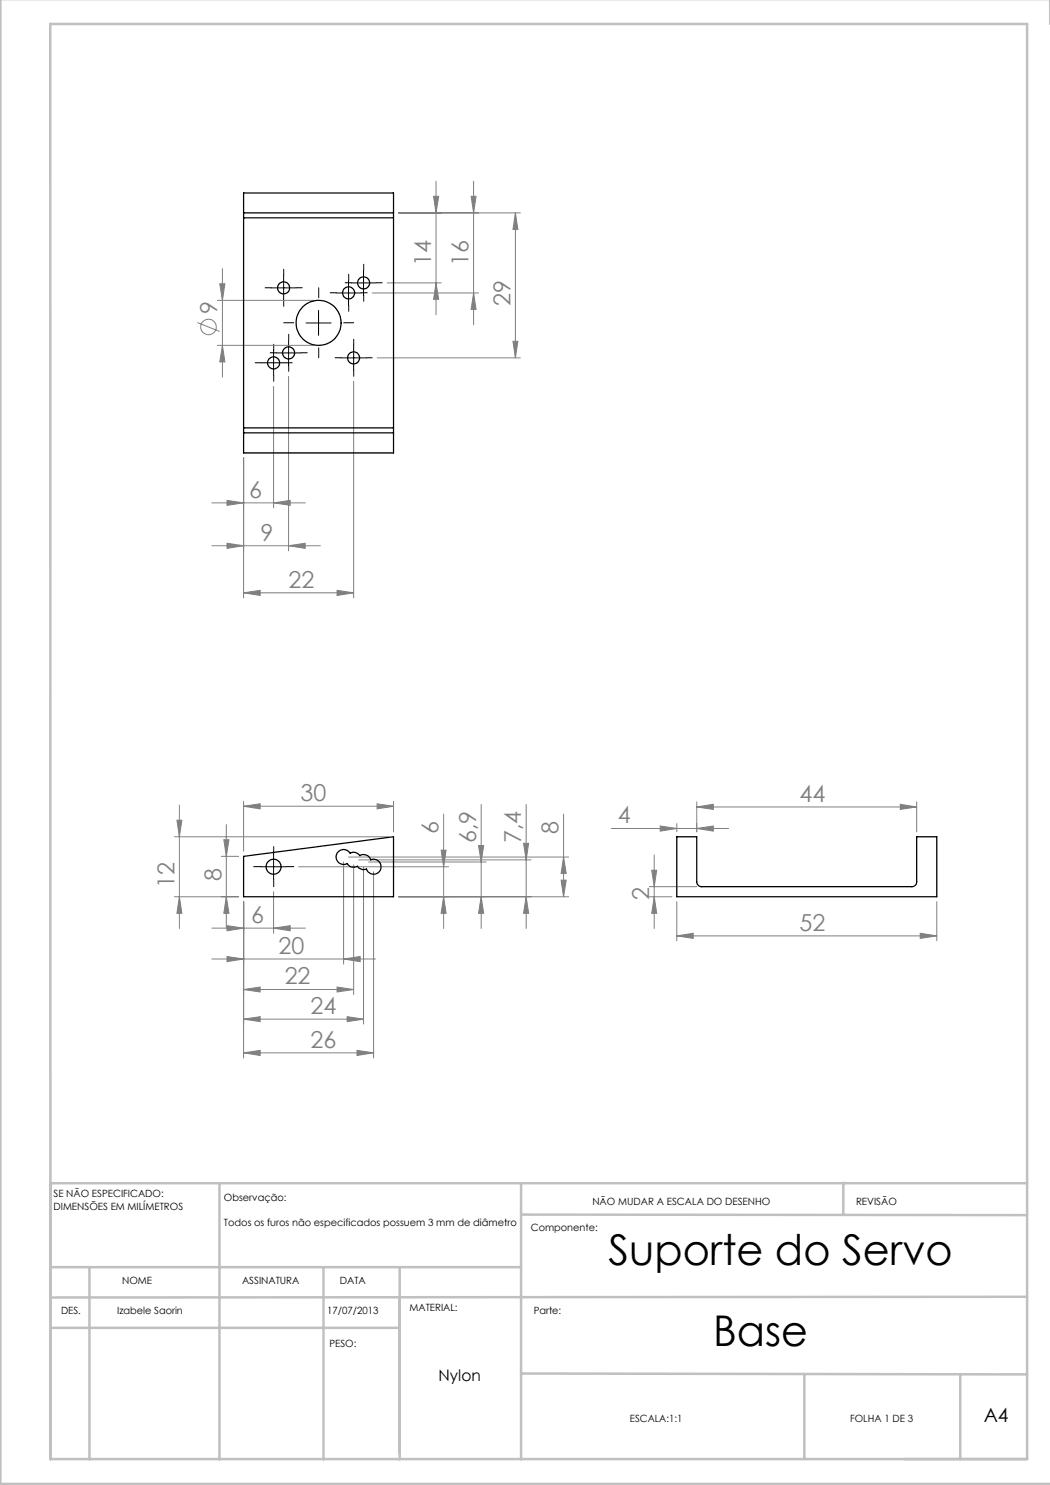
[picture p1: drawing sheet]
<svg xmlns="http://www.w3.org/2000/svg" width="210mm" height="297mm" viewBox="0 0 210 297" stroke-linecap="round" stroke-linejoin="round" font-family="sans-serif">
<g fill="none" stroke="#808080" stroke-width=".2">
<path d="M86.7 39.3h1l-.5 3.3zM87.2 36.2v26.7M94.2 39.3h1l-.5 3.3zM94.7 36.2v28.7M44 56.8h1l-.5 3.3zM44.5 53.7v21.7M74.4 58.6h21.3M77.4 56.6h10.8M79.7 42.6h24.4M87.2 56.6l.5 3.3h-1zM94.7 58.6l.5 3.3h-1zM103.1 42.6l.5 3.3h-1z"/>
<path d="M103.1 42.6v29M39.5 64.5l4.4 1.8M43.5 60.1h19.2M43.5 69.1h19.2M44.5 69.1l.5 3.3h-1zM54.7 77.3v24.3M57.7 75.3v34.9M70.7 76.3v43.3M75.4 71.6h28.7M102.6 68.3h1l-.5 3.3zM48.7 91.6v28M42.4 100.6h18.7"/>
<path d="M42.4 109.1h21.7M45.4 100.1l3.3 .5-3.3 .5zM45.4 108.7l3.3 .4-3.3 .6zM48.7 118.6l3.3-.5v1zM48.7 118.6h22M54.7 100.6l3.3-.5v1zM57.7 109.1l3.3-.4v1zM67.4 118.1l3.3 .5-3.3 .5zM34.9 179.3h12.8M34.9 167.4h42.8M35.4 164h1l-.5 3.4zM35.9 179.3l.5 3.4h-1z"/>
<path d="M35.9 161v24.7M44.3 171.3h3.4M44.8 168h1l-.5 3.3zM45.3 179.3l.5 3.4h-1zM45.3 164.9v20.8M48.7 161.3l3.3-.5v1zM48.7 160.3v9.9M48.7 161.3h30M54.7 178.4v8.3M59.7 173.4h30M68.7 172.4v20.4M69.7 171.4h44"/>
<path d="M70.7 173v25.9M71.7 172h34.5M72.7 173.4v31.4M73.7 172.4h23.5M74.7 174.3v37.3M75.4 160.8l3.3 .5-3.3 .5zM78.7 160.3v6.1M79.7 179.3h34M88.2 170h1l-.5 3.4zM88.7 179.3l.5 3.4h-1zM88.7 162.8v22.9M95.7 169.1h1l-.5 3.3z"/>
<path d="M96.2 179.3l.5 3.4h-1zM96.2 160.9v24.8M104.7 168.7h1l-.5 3.3zM105.2 179.3l.5 3.4h-1zM105.2 160.9v24.8M112.2 176h1l-.5 3.3zM112.7 171.4l.5 3.3h-1zM112.7 162.8v16.5M122.3 165.7h23.4M129.9 179.3h4.5M129.9 177.3h9.4M130.4 174.1h.9l-.5 3.2z"/>
<path d="M130.8 179.3l.5 3.4h-.9zM130.8 171v14.7M132 165.2l3.4 .5-3.4 .5zM135.4 164.7v1.7M139.3 165.7l3.4-.5v1zM139.3 161.4l3.4-.5v1zM139.3 160.4v6M139.3 161.4h44M180.1 160.9l3.2 .5-3.2 .5zM183.3 160.4v6M42.4 185.6h18.7M42.4 191.8h32.7"/>
<path d="M45.4 185.1l3.3 .5-3.3 .6zM45.4 191.3l3.3 .5-3.3 .5zM48.7 197.9l3.3-.5v1zM48.7 180.3v31.3M48.7 197.9h22M54.7 185.6l3.3-.5v1.1zM67.4 197.4l3.3 .5-3.3 .5zM68.7 191.8l3.3-.5v1zM135.4 187.2l3.2-.5v1zM135.4 180.3v7.9M135.4 187.2h52M184 186.7l3.4 .5-3.4 .5z"/>
<path d="M187.4 180.3v7.9M48.7 203.8l3.3-.5v1zM48.7 210.6l3.3-.5v1zM48.7 203.8h24M48.7 210.6h26M69.4 203.3l3.3 .5-3.3 .5zM71.4 210.1l3.3 .5-3.3 .5z"/>
<circle cx="41.7" cy="65.4" r="1.55"/>
</g>
<g fill="none" stroke="#000" stroke-width=".2" stroke-dasharray="15.2 1.3 1.3 1.3">
<path d="M54.2 57.6h-1.2M56.7 55.1v-1.2M59.2 57.6h1.2M63.7 59.6v-2M67.2 58.6h-1.2M69.7 56.1v-1.2M70.2 56.6h-1.2M72.2 58.6h1.2M72.7 54.1v-1.2M72.7 59.1v1.2M75.2 56.6h1.2M52.2 72.6h-1.2"/>
<path d="M54.7 70.1v-1.2M54.7 75.1v1.2M55.2 70.6h-1.2M56.7 60.1v1.2M57.2 72.6h1.2M57.7 68.1v-1.2M57.7 73.1v1.2M58.7 64.6h-2M60.2 70.6h1.2M63.7 69.6v2M68.2 71.6h-1.2M68.7 64.6h2"/>
<path d="M69.7 61.1v1.2M70.7 69.1v-1.2M70.7 74.1v1.2M73.2 71.6h1.2M52.2 173.3h-1.5M54.7 170.8v-1.5M54.7 175.8v1.5M57.2 173.3h1.5"/>
</g>
<g fill="none" stroke="#000" stroke-width=".2">
<path d="M54.2 57.6h5M56.7 55.1v5M67.2 58.6h5M69.7 56.1v5M70.2 56.6h5M72.7 54.1v5M52.2 72.6h5M54.7 70.1v5M55.2 70.6h5M57.7 68.1v5M61.2 64.6h5M63.7 62.1v5"/>
<path d="M68.2 71.6h5M70.7 69.1v5M52.2 173.4h5M54.7 170.8v5.1"/>
</g>
<g fill="none" stroke="#c0c0c0" stroke-width=".5">
<path d="M.1 -.1v296.9h210M210 0v4.8M10.1 4.8h195.3v287h-195.3zM43.9 236.6v55.3M104.2 236.6v55.3M168.7 236.6v6.3M205.4 236.6h-195.3v55.3M10.1 253.4h94.1M17.9 253.6v38.3M64.7 253.6v38.3M79.9 253.4v38.5M104.2 242.9l101.2 .1"/>
<path d="M205.4 259.4l-195.3 .1M10.1 265.6h69.8M104.2 274.7l101.2 .2M160.9 274.8v17M192.1 274.8v17"/>
</g>
<g fill="#808080">
<path d="M139.3 165.7l3.4-.5v1zM132 165.2l3.4 .5-3.4 .5z"/>
<path d="M48.7 161.3l3.3-.5v1zM75.4 160.8l3.3 .5-3.3 .5zM45.4 185.1l3.3 .5-3.3 .6zM54.7 185.6l3.3-.5v1.1zM45.4 191.3l3.3 .5-3.3 .5zM68.7 191.8l3.3-.5v1zM48.7 197.9l3.3-.5v1zM67.4 197.4l3.3 .5-3.3 .5zM48.7 203.8l3.3-.5v1zM69.4 203.3l3.3 .5-3.3 .5zM48.7 210.6l3.3-.5v1zM71.4 210.1l3.3 .5-3.3 .5zM45.4 100.1l3.3 .5-3.3 .5zM54.7 100.6l3.3-.5v1zM45.4 108.7l3.3 .4-3.3 .6zM57.7 109.1l3.3-.4v1zM48.7 118.6l3.3-.5v1zM67.4 118.1l3.3 .5-3.3 .5zM135.4 187.2l3.2-.5v1zM184 186.7l3.4 .5-3.4 .5zM139.3 161.4l3.4-.5v1zM180.1 160.9l3.2 .5-3.2 .5z"/>
<path d="M88.7 179.3l.5 3.4h-1zM88.2 170h1l-.5 3.4zM96.2 179.3l.5 3.4h-1zM95.7 169.1h1l-.5 3.3z"/>
<path d="M44.8 168h1l-.5 3.3zM45.3 179.3l.5 3.4h-1zM35.4 164h1l-.5 3.4zM35.9 179.3l.5 3.4h-1zM104.7 168.7h1l-.5 3.3zM105.2 179.3l.5 3.4h-1zM112.7 171.4l.5 3.3h-1zM112.2 176h1l-.5 3.3zM86.7 39.3h1l-.5 3.3zM87.2 56.6l.5 3.3h-1zM94.2 39.3h1l-.5 3.3zM94.7 58.6l.5 3.3h-1zM103.1 42.6l.5 3.3h-1zM102.6 68.3h1l-.5 3.3zM44 56.8h1l-.5 3.3zM44.5 69.1l.5 3.3h-1zM130.4 174.1h.9l-.5 3.2zM130.8 179.3l.5 3.4h-.9z"/>
</g>
<g fill="none" stroke="#000" stroke-width=".25">
<path d="M48.7 42.6v1M48.7 42.6v-4h30v4M48.7 43.6v42M48.7 42.6h30M48.7 43.6h30M78.7 42.6v1M78.7 43.6v42M48.7 85.6v1M48.7 86.6v4h30v-4M48.7 86.6h30M48.7 85.6h30M78.7 85.6v1"/>
<path d="M48.7 171.3l30-3.9v11.9h-30zM67.6 170.4a1.5 1.5 0 0 1 2.4 .2 1.46 1.46 0 0 1 2 .5 1.49 1.49 0 0 1 2.2 .9 1.5 1.5 0 0 1 1.9 .8 1.5 1.5 0 0 1-.9 2 1.5 1.5 0 0 1-1.9-1 1.54 1.54 0 0 1-1.8-.6 1.53 1.53 0 0 1-2.1-.5 1.49 1.49 0 0 1-1.8-.4 1.49 1.49 0 0 1 0-1.9zM135.4 167.4h3.9v9a1.02 1.02 0 0 0 1.1 .9h42a.96 .96 0 0 0 .9-.9v-9h4.1v11.9h-52z"/>
<circle cx="56.7" cy="57.6" r="1.2"/>
<circle cx="69.7" cy="58.6" r="1.21"/>
<circle cx="72.7" cy="56.6" r="1.21"/>
<circle cx="54.7" cy="72.6" r="1.2"/>
<circle cx="57.7" cy="70.6" r="1.2"/>
<circle cx="63.7" cy="64.6" r="4.5"/>
<circle cx="70.7" cy="71.6" r="1.21"/>
<circle cx="54.7" cy="173.3" r="1.5"/>
</g>
<g font-size="8.5">
<text x="121.7" y="253.1">Suporte do Servo</text>
<text x="142.6" y="269.3">Base</text>
</g>
<g font-size="4.7" fill="#808080">
<text x="86.2" y="53.2" transform="rotate(-90 86.2 53.2)">14</text>
<text x="93.7" y="53.2" transform="rotate(-90 93.7 53.2)">16</text>
<text x="43.4" y="62.8" transform="rotate(-90 43.4 62.8)">9</text>
<text x="102.1" y="61.2" transform="rotate(-90 102.1 61.2)">29</text>
<text x="49.8" y="99.5">6</text>
<text x="52.1" y="108.1">9</text>
<text x="57.7" y="117.5">22</text>
<text x="60.1" y="160.2">30</text>
<text x="159.9" y="160.4">44</text>
<text x="87.7" y="166.7" transform="rotate(-90 87.7 166.7)">6</text>
<text x="111.7" y="166.7" transform="rotate(-90 111.7 166.7)">8</text>
<text x="123.6" y="164.7">4</text>
<text x="95.2" y="168.6" transform="rotate(-90 95.2 168.6)">6,9</text>
<text x="104.2" y="168.6" transform="rotate(-90 104.2 168.6)">7,4</text>
<text x="34.9" y="177.6" transform="rotate(-90 34.9 177.6)">12</text>
<text x="44.3" y="176.3" transform="rotate(-90 44.3 176.3)">8</text>
<text x="129.9" y="180" transform="rotate(-90 129.9 180)">2</text>
<text x="50.2" y="184.6">6</text>
<text x="55.7" y="190.8">20</text>
<text x="159.9" y="186.1">52</text>
<text x="56.9" y="196.9">22</text>
<text x="62.1" y="202.8">24</text>
<text x="62.1" y="209.5">26</text>
</g>
<text font-size="3.9" x="196.8" y="284.5">A4</text>
<text font-size="3.2" x="87.7" y="276.2">Nylon</text>
<g font-size="2">
<text x="10.7" y="239.5">SE NÃO ESPECIFICADO:</text>
<text x="10.7" y="242">DIMENSÕES EM MILÍMETROS</text>
<text x="44.8" y="240.3">Observação:</text>
<text x="44.8" y="245.3">Todos os furos não especificados possuem 3 mm de diâmetro</text>
<text x="118.5" y="240.9">NÃO MUDAR A ESCALA DO DESENHO</text>
<text x="171.2" y="240.9">REVISÃO</text>
<text x="106.2" y="246.2">Componente:</text>
<text x="24.4" y="256.9">NOME</text>
<text x="48.4" y="256.9">ASSINATURA</text>
<text x="68" y="256.9">DATA</text>
<text x="12.2" y="262.7">DES.</text>
<text x="23.4" y="262.7">Izabele Saorin</text>
<text x="65.4" y="262.7">17/07/2013</text>
<text x="81.9" y="262.3">MATERIAL:</text>
<text x="106.7" y="262.7">Parte:</text>
<text x="65.9" y="269.3">PESO:</text>
<text x="126" y="284.5">ESCALA:1:1</text>
<text x="170" y="284.5">FOLHA 1 DE 3</text>
</g>
</svg>
